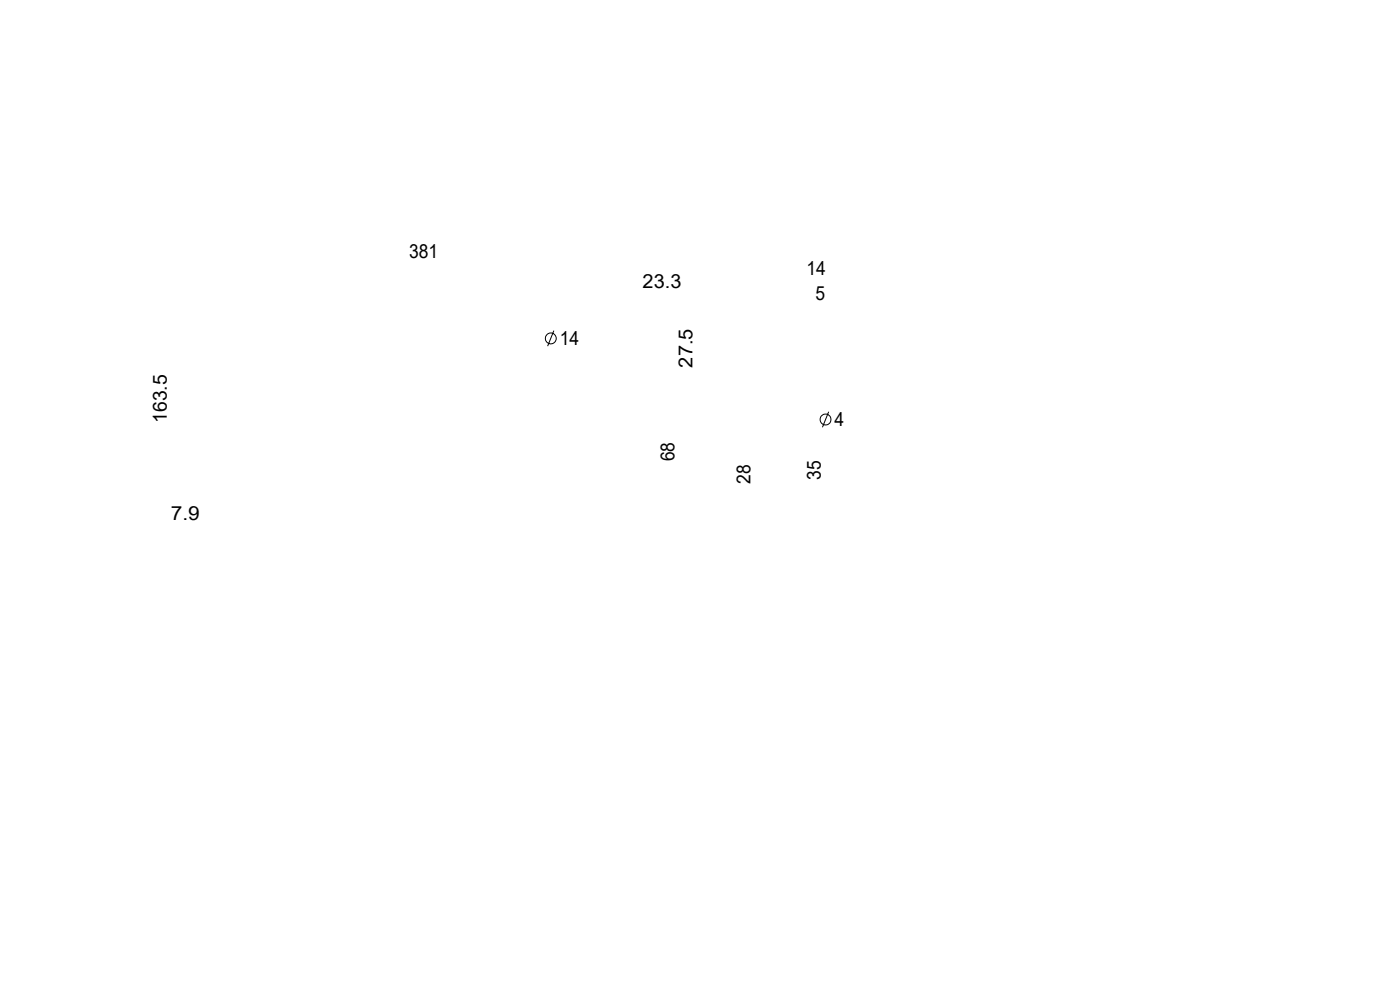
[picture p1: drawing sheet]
<svg xmlns="http://www.w3.org/2000/svg" width="420mm" height="297mm" viewBox="0 0 420 297" stroke-linecap="round" stroke-linejoin="round" font-family="sans-serif">
<g fill="none" stroke="#000" stroke-width=".3">
<path d="M166.2 99.1l-1.9 4.6M248.6 123.4l-1.9 4.7"/>
<circle cx="165.2" cy="101.4" r="1.62"/>
<circle cx="247.7" cy="125.7" r="1.64"/>
</g>
<g font-size="5.8">
<text x="122.8" y="77.4">381</text>
<text x="241.9" y="82.6">14</text>
<text x="192.8" y="86.3">23.3</text>
<text x="244.6" y="89.9">5</text>
<text x="167.9" y="103.5">14</text>
<text x="207.8" y="110.1" transform="rotate(-90 207.8 110.1)">27.5</text>
<text x="50.1" y="126.7" transform="rotate(-90 50.1 126.7)">163.5</text>
<text x="250.4" y="127.8">4</text>
<text x="202.3" y="138.3" transform="rotate(-90 202.3 138.3)">68</text>
<text x="246.2" y="143.8" transform="rotate(-90 246.2 143.8)">35</text>
<text x="225.2" y="145" transform="rotate(-90 225.2 145)">28</text>
<text x="51.3" y="155.7">7.9</text>
</g>
</svg>
